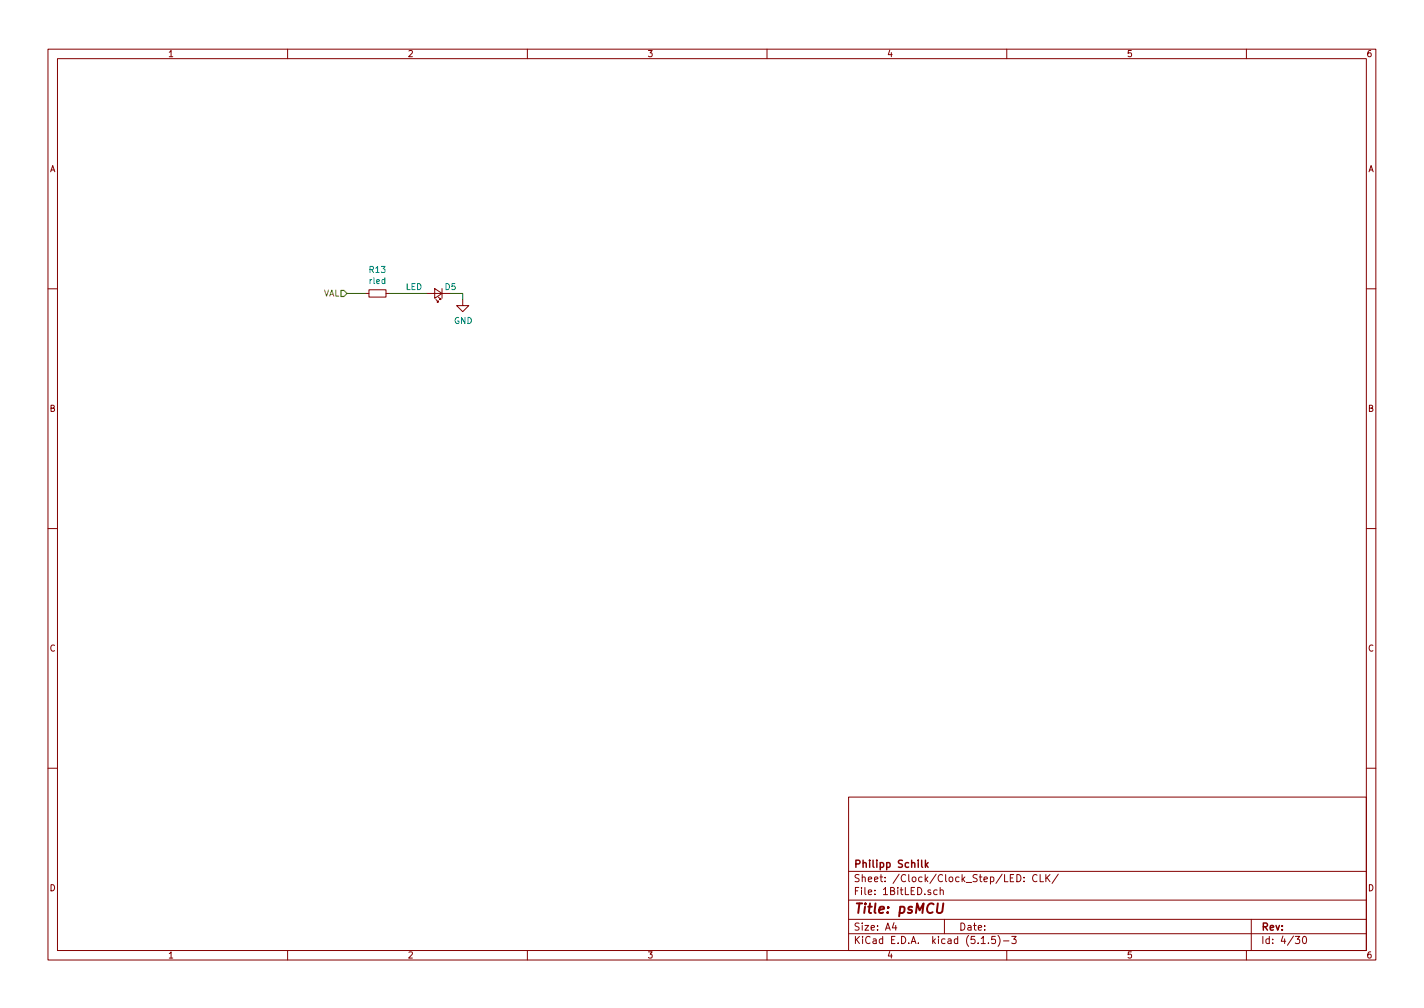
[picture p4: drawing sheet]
<svg xmlns="http://www.w3.org/2000/svg" width="297mm" height="210mm" viewBox="0 0 297 210" stroke-linecap="round" stroke-linejoin="round" font-family="sans-serif">
<g fill="none" stroke="#840000" stroke-width=".21">
<path d="M10 10.3h277v189.9h-277zM12 12.2h273v186.1h-273zM60 10.3v1.9M110 10.3v1.9M160 10.3v1.9M210 10.3v1.9M260 10.3v1.9M10 60.2h2M76.2 61.2h.8M77 60.4h3.5v1.6h-3.5zM80.5 61.2h.8M88.9 61.2h5.1"/>
<path d="M90.7 60.2l1.5 1-1.5 1zM90.9 62.5l.5 .5h-.2h.2v-.3M91.4 62l.5 .5h-.2h.2v-.3M92.2 60.2v2M96.5 62.5v1.2h1.3l-1.3 1.3-1.3-1.3h1.3M285 60.2h2M10 110.3h2M285 110.3h2M10 160.2h2M177 166.3h108v32h-108zM285 160.2h2M60 198.3v1.9"/>
<path d="M110 198.3v1.9M160 198.3v1.9M177 194.8h108M177 191.8h108M177 187.8h108M177 181.8h108M186.5 192.5l-.4 1h1M186.8 193v1M195.5 185.7l-.5-.1-.2 .3v.6l.2 .1 .5-.1M196.1 185.7l.2-.1 .4 .1 .1 .9M196.1 185.1v1.5M197 191.8v3"/>
<path d="M204.7 196.8h.8M206.2 196.7v.1M207.6 195.3h-.7l-.1 .7 .2-.1 .5 .1 .1 .7-.2 .1-.6-.1M208.2 195.1a1.71 1.71 0 0 1 0 2.3M209.3 196.3h1.2M210 198.3v1.9M211 195.3h1l-.5 .6 .4 .1v.7l-.2 .1-.7-.1M212.1 182.4a.75 .75 0 0 1 .9 .8 .75 .75 0 0 1-.9 .7zM213.6 183.8v.1M213.6 183v.1M216.3 182.6a.7 .7 0 0 0-1 .5 .7 .7 0 0 0 .7 .8l.3-.1M217 182.4v1.5h.7"/>
<path d="M218.2 182.4v1.5M218.4 183.1l.6 .8M219 182.4l-.8 .9M220.8 182.3l-1.3 2M260 198.3v1.9M261 191.8v6.5M270.2 195.3h.9l-.5 .6 .4 .1v.7l-.2 .1-.6-.1M271.8 195.5l.3-.2a.81 .81 0 0 1 .5 .8 .81 .81 0 0 1-.5 .7l-.3-.1-.1-.4z"/>
</g>
<path d="M195.6 188.4l-.2 1.7 .2 .2a.66 .66 0 0 0 1-.2l.2-1.7" fill="none" stroke="#840000" stroke-width=".41"/>
<path d="M192.3 179.4v1.3l.2 .2M193 179.4v1.5M193.6 179.9l-.6 .6M193.2 180.4l.4 .5" fill="none" stroke="#840000" stroke-width=".3"/>
<path d="M72.4 61.2h3.8M81.3 61.2h7.6M94 61.2h2.5v1.3" fill="none" stroke="#008400" stroke-width=".21"/>
<path d="M71.1 60.6h.7l.6 .6-.6 .6h-.7z" fill="none" stroke="#848400" stroke-width=".25"/>
<text font-size="2.8" fill="#840000" x="178" y="190.5">Title: psMCU</text>
<g font-size="2.1" fill="#840000">
<text x="178" y="184">Sheet: /Clock/Clock_Step/LED: CLK/</text>
<text x="178" y="181">Philipp Schilk</text>
<text x="178" y="186.7">File: 1BitLED.sch</text>
<text x="178" y="196.9">KiCad E.D.A. kicad (5.1.5)-3</text>
<text x="178" y="194.1">Size: A4</text>
<text x="200" y="194.1">Date:</text>
<text x="263" y="194.1">Rev:</text>
<text x="263" y="196.9">Id: 4/30</text>
</g>
<g font-size="1.8" fill="#840000">
<text x="35" y="11.9">1</text>
<text x="85" y="11.9">2</text>
<text x="135" y="11.9">3</text>
<text x="185" y="11.9">4</text>
<text x="235" y="11.9">5</text>
<text x="285" y="11.9">6</text>
<text x="10.4" y="35.9">A</text>
<text x="285.4" y="35.9">A</text>
<text x="10.4" y="85.9">B</text>
<text x="285.4" y="85.9">B</text>
<text x="10.4" y="135.9">C</text>
<text x="285.4" y="135.9">C</text>
<text x="10.4" y="185.9">D</text>
<text x="285.4" y="185.9">D</text>
<text x="35" y="199.9">1</text>
<text x="85" y="199.9">2</text>
<text x="135" y="199.9">3</text>
<text x="185" y="199.9">4</text>
<text x="235" y="199.9">5</text>
<text x="285" y="199.9">6</text>
</g>
<g font-size="1.8" fill="#008484">
<text x="77.1" y="56.9">R13</text>
<text x="77.1" y="59.2">rled</text>
<text x="84.6" y="60.5">LED</text>
<text x="92.9" y="60.5">D5</text>
<text x="94.7" y="67.6">GND</text>
</g>
<text font-size="1.8" fill="#848400" x="67.3" y="61.8">VAL</text>
</svg>
